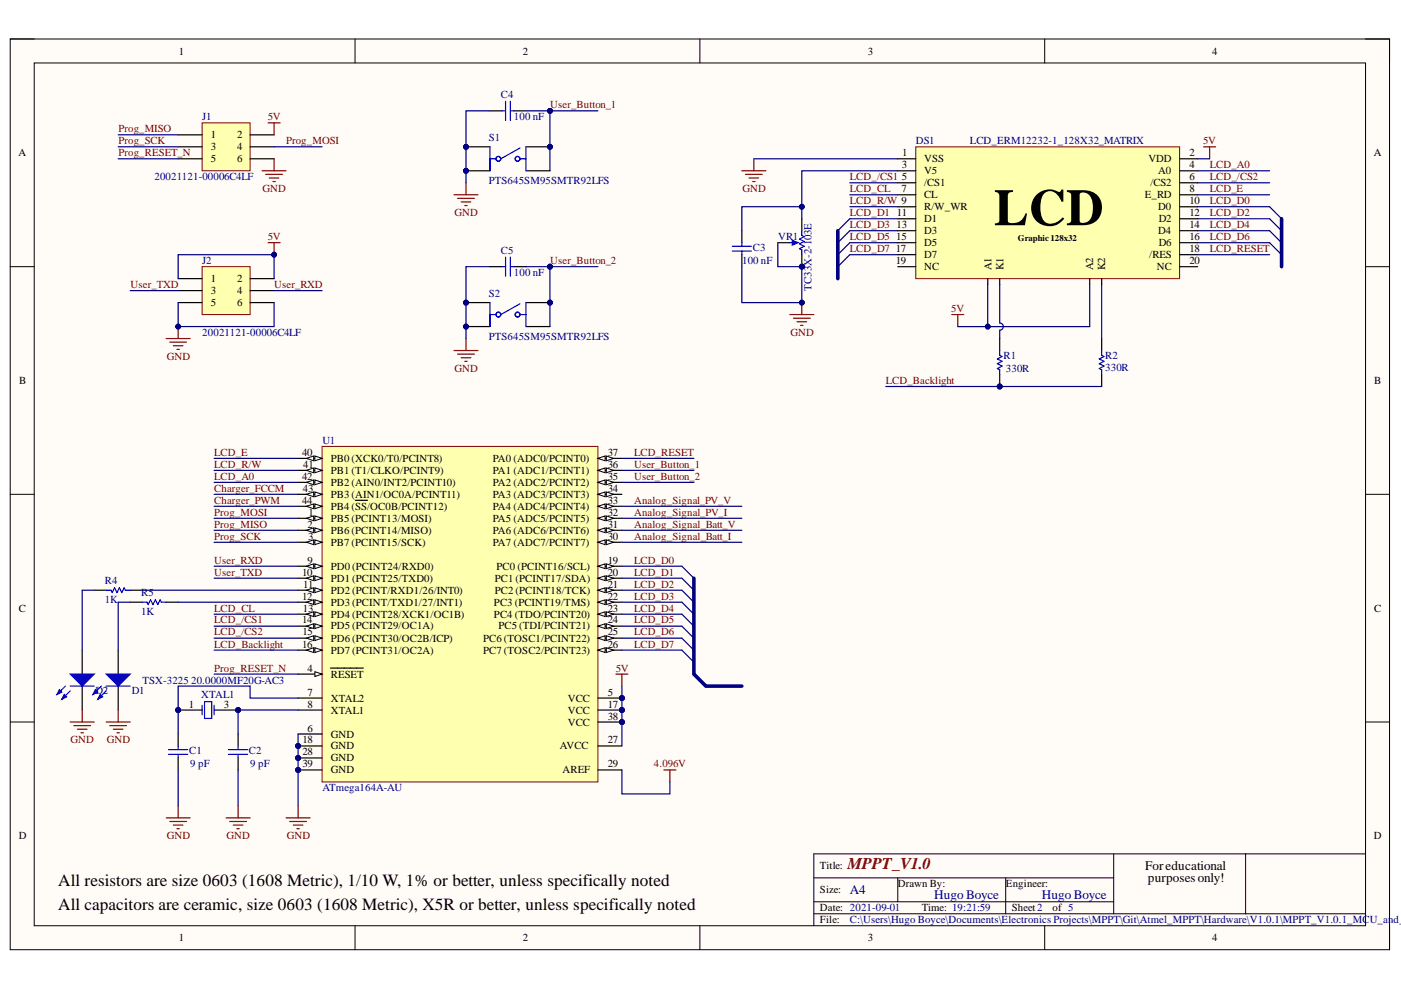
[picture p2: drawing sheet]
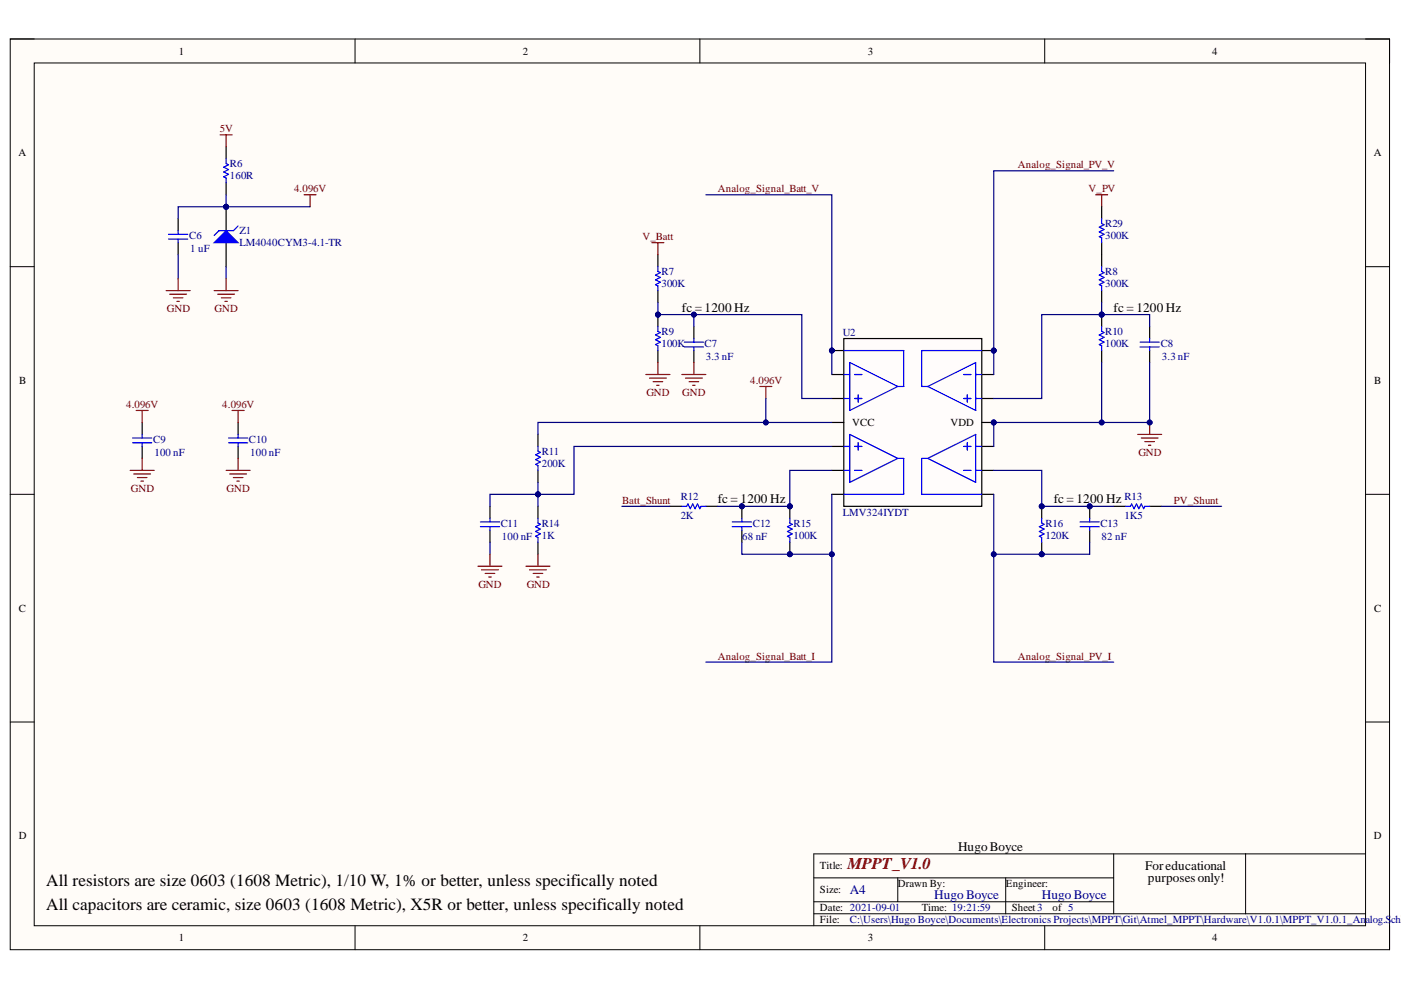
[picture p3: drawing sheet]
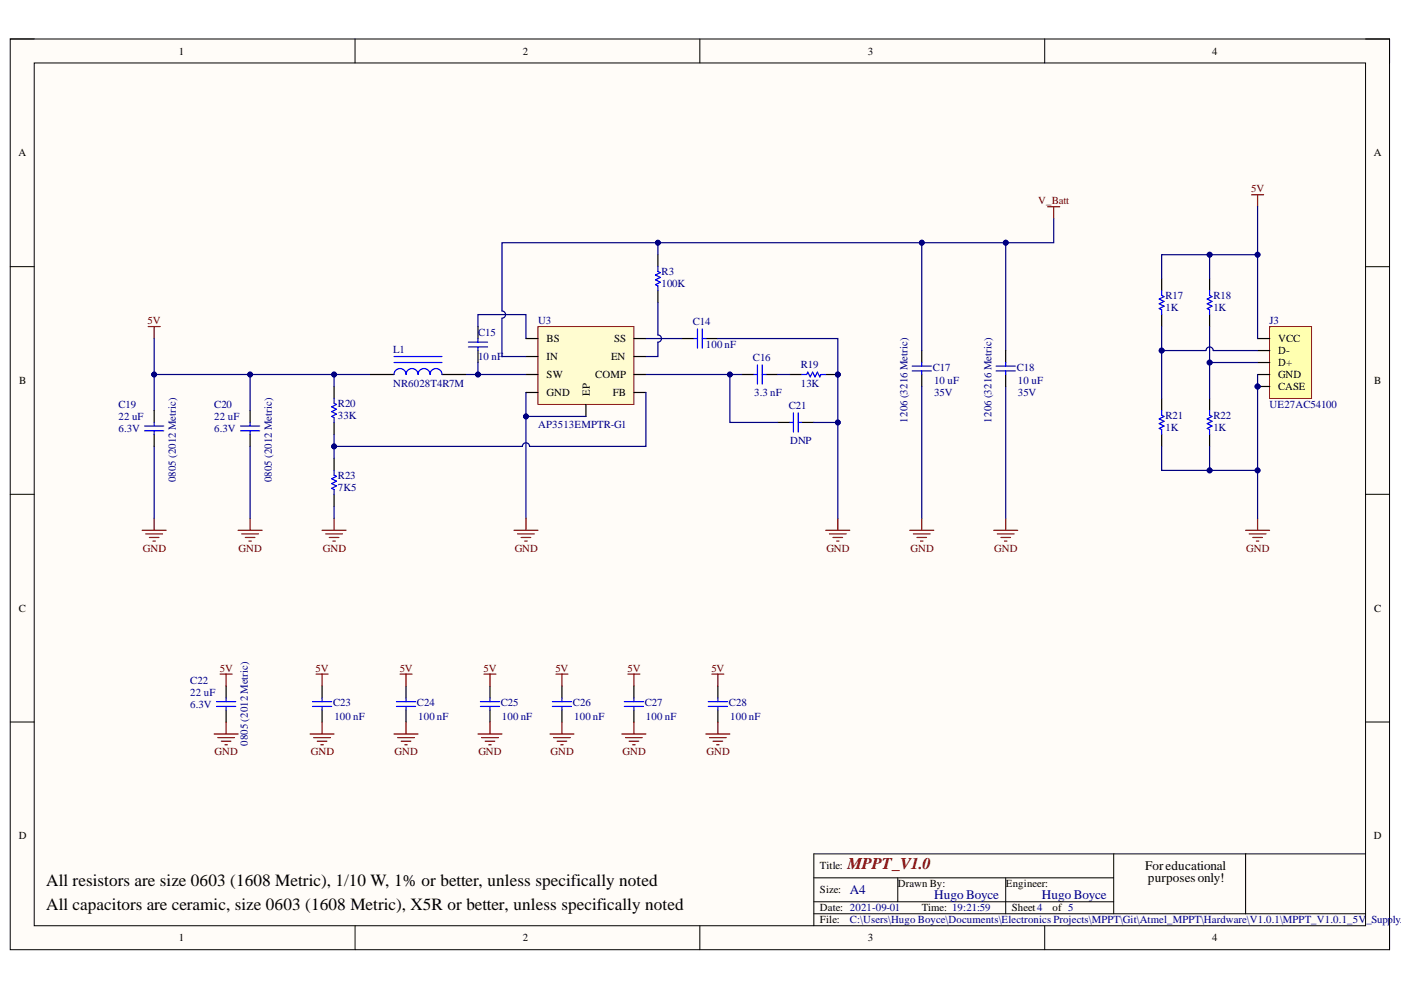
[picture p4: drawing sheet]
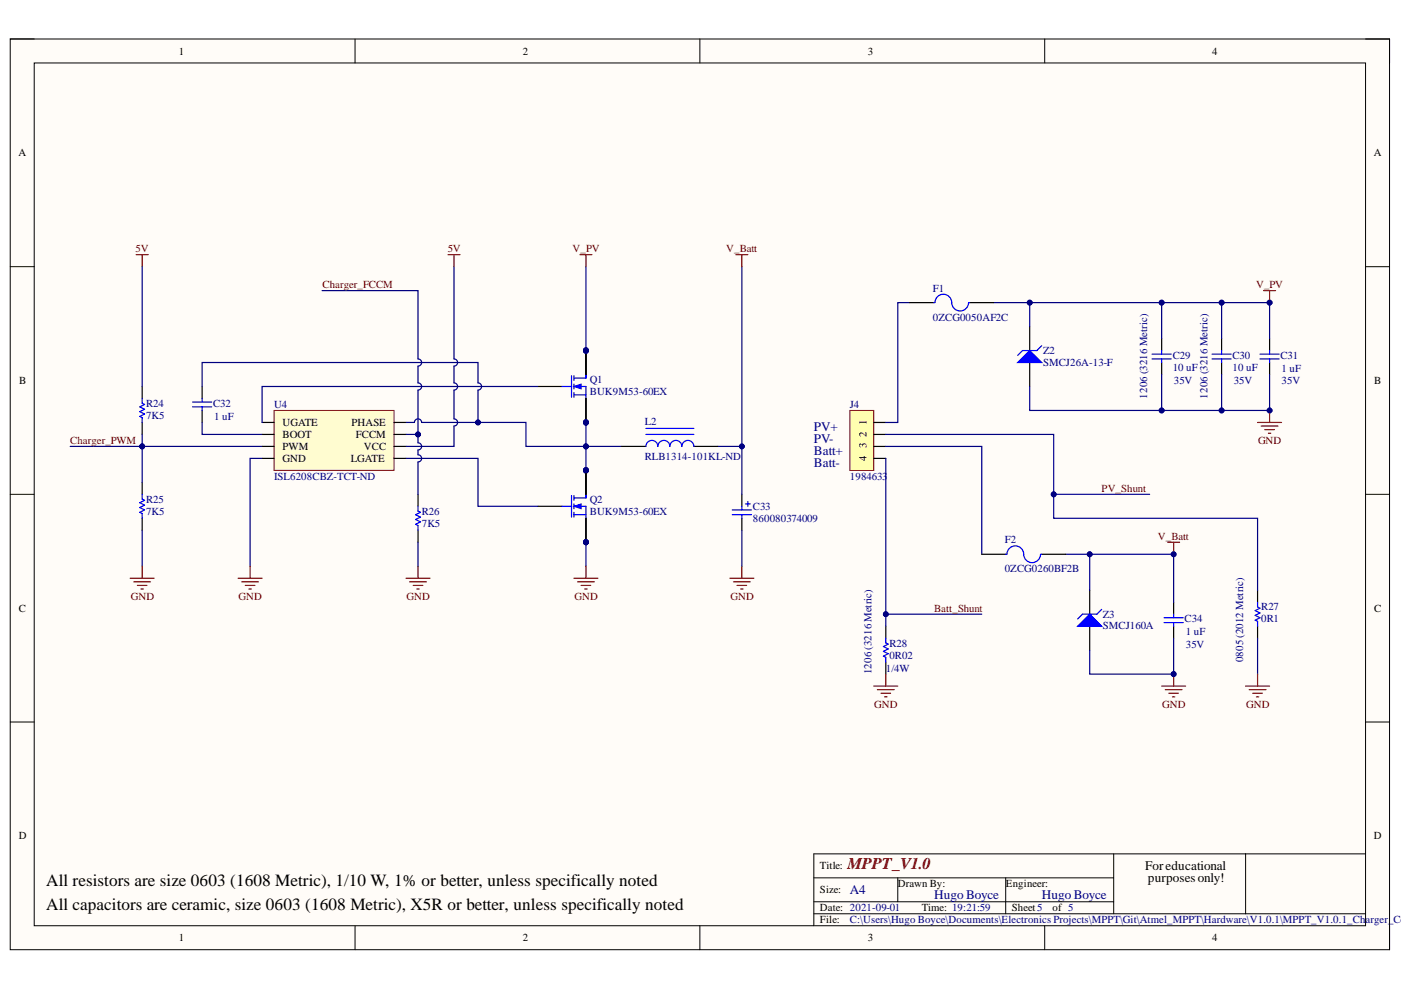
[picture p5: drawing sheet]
# Altium project MPPT_V1.0.1.PrjPcb
Dessinateur: Hugo Boyce; ProjectDrawnBy: Hugo Boyce; Title: MPPT V1.0.1
5 sheets, 92 parts. Net scope: global (net labels, ports and power ports of the same name join across sheets).
Board file: MPPT_V1.0.1.PcbDoc
Sheets:
  MPPT_V1.0.1_Main.SchDoc
  MPPT_V1.0.1_MCU_and_Display.SchDoc
  MPPT_V1.0.1_Analog.SchDoc
  MPPT_V1.0.1_5V_Supply.SchDoc
  MPPT_V1.0.1_Charger_Converter.SchDoc

## Sheet MPPT_V1.0.1_Main.SchDoc: MPPT_V1.0
size A4; DrawnBy: Hugo Boyce; Engineer: Hugo Boyce; Organization: Altium Limited; Address1: L3, 12a Rodborough Rd; Address2: Frenchs Forest; Address3: NSW; Address4: Australia 2086; SheetNumber: 1; SheetTotal: 5

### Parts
FID1  2mm  [FID_2MM]  (no BOM)
FID2  2mm  [FID_2MM]  (no BOM)
FID3  2mm  [FID_2MM]  (no BOM)
FID4  2mm  [FID_2MM]  (no BOM)
PCB  PCB  (value not drawn)

### Sub-sheets
5V_Supply = MPPT_V1.0_5V_Supply.SchDoc (file not in this document): no entries
Analog = MPPT_V1.0_Analog.SchDoc (file not in this document): no entries
Charger_Converter = MPPT_V1.0_Charger_Converter.SchDoc (file not in this document): no entries
MCU_and_Display = MPPT_V1.0_MCU_and_Display.SchDoc (file not in this document): no entries

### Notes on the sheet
- Changes to be implemented in next version:
  - Silkscreen of designator J4 and F2 untangled
  - Com and Prog header aligned and identified
  - R29 added to board
  - Connector polarities indicated on silkscreen
  - Kinked trace fixed
  - Buttons shorted

## Sheet MPPT_V1.0.1_MCU_and_Display.SchDoc: MPPT_V1.0
size A4; DrawnBy: Hugo Boyce; Engineer: Hugo Boyce; Organization: Altium Limited; Address1: L3, 12a Rodborough Rd; Address2: Frenchs Forest; Address3: NSW; Address4: Australia 2086; SheetNumber: 2; SheetTotal: 5

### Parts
C1  value 9 pF  [CAPC1608N]  (hidden comment: Cap SMD)
C2  value 9 pF  [CAPC1608N]  (hidden comment: Cap SMD)
C3  value 100 nF  [CAPC1608N]  (hidden comment: Cap SMD)
C4  value 100 nF  [CAPC1608N]  (hidden comment: Cap SMD)
C5  value 100 nF  [CAPC1608N]  (hidden comment: Cap SMD)
D1  150120RS75000  [150120RS75000]  (value not drawn)
D2  150120RS75000  [150120RS75000]  (value not drawn)
DS1  LCD_ERM12232-1_128X32_MATRIX  [LCD_ERM12232]
J1  20021121-00006C4LF  [20021121-00006]
J2  20021121-00006C4LF  [20021121-00006]
R1  value 330R  [RESC1608N]  (hidden comment: Res SMD)
R2  value 330R  [RESC1608N]  (hidden comment: Res SMD)
R4  value 1K  [RESC1608N]  (hidden comment: Res SMD)
R5  value 1K  [RESC1608N]  (hidden comment: Res SMD)
S1  PTS645SM95SMTR92LFS  [PTS645SM95SMTR92LFS]
S2  PTS645SM95SMTR92LFS  [PTS645SM95SMTR92LFS]
U1  ATmega164A-AU  [44A_N]
VR1  TC33X-2-103E  [TC33_BOURNS]
XTAL1  TSX-3225 20.0000MF20G-AC3  [EPSON_TSX-3225]

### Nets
4.096V: U1.29(AREF)
5V: DS1.2(VDD) DS1.21(A1) DS1.23(A2) J1.2 J2.1 J2.2 U1.5(VCC) U1.17(VCC) U1.27(AVCC) U1.38(VCC)
GND: C1.1 C2.1 C3.1 C4.2 C5.2 D1.1(K) D2.1(K) DS1.1(VSS) J1.6 J2.5 J2.6 S1.1 S1.3 S2.1 S2.3 U1.6(GND) U1.18(GND) U1.28(GND) U1.39(GND) VR1.1(CCW) VR1.2(WIPER)
Analog_Signal_Batt_I: U1.30(PA7_(ADC7/PCINT7))
Analog_Signal_Batt_V: U1.31(PA6_(ADC6/PCINT6))
Analog_Signal_PV_I: U1.32(PA5_(ADC5/PCINT5))
Analog_Signal_PV_V: U1.33(PA4_(ADC4/PCINT4))
Charger_FCCM: U1.43(PB3_(AIN1/OC0A/PCINT11))
Charger_PWM: U1.44(PB4_(~{SS}/OC0B/PCINT12))
LCD_/CS1: DS1.5(/CS1) U1.14(PD5_(PCINT29/OC1A))
LCD_/CS2: DS1.6(/CS2) U1.15(PD6_(PCINT30/OC2B/ICP))
LCD_A0: DS1.4(A0) U1.42(PB2_(AIN0/INT2/PCINT10))
LCD_Backlight: R1.1 R2.1 U1.16(PD7_(PCINT31/OC2A))
LCD_CL: DS1.7(CL) U1.13(PD4_(PCINT28/XCK1/OC1B))
LCD_D0: DS1.10(D0) U1.19(PC0_(PCINT16/SCL))
LCD_D1: DS1.11(D1) U1.20(PC1_(PCINT17/SDA))
LCD_D2: DS1.12(D2) U1.21(PC2_(PCINT18/TCK))
LCD_D3: DS1.13(D3) U1.22(PC3_(PCINT19/TMS))
LCD_D4: DS1.14(D4) U1.23(PC4_(TDO/PCINT20))
LCD_D5: DS1.15(D5) U1.24(PC5_(TDI/PCINT21))
LCD_D6: DS1.16(D6) U1.25(PC6_(TOSC1/PCINT22))
LCD_D7: DS1.17(D7) U1.26(PC7_(TOSC2/PCINT23))
LCD_E: DS1.8(E_RD) U1.40(PB0_(XCK0/T0/PCINT8))
LCD_R/W: DS1.9(R/W_WR) U1.41(PB1_(T1/CLKO/PCINT9))
LCD_RESET: DS1.18(/RES) U1.37(PA0_(ADC0/PCINT0))
Prog_MISO: J1.1 U1.2(PB6_(PCINT14/MISO))
Prog_MOSI: J1.4 U1.1(PB5_(PCINT13/MOSI))
Prog_RESET_N: J1.5 U1.4(~{RESET})
Prog_SCK: J1.3 U1.3(PB7_(PCINT15/SCK))
User_Button_1: C4.1 S1.2 S1.4 U1.36(PA1_(ADC1/PCINT1))
User_Button_2: C5.1 S2.2 S2.4 U1.35(PA2_(ADC2/PCINT2))
User_RXD: J2.4 U1.9(PD0_(PCINT24/RXD0))
User_TXD: J2.3 U1.10(PD1_(PCINT25/TXD0))
NetC1_2: C1.2 U1.7(XTAL2) XTAL1.1(OSC1)
NetC2_2: C2.2 U1.8(XTAL1) XTAL1.3(OSC2)
NetC3_2: C3.2 DS1.3(V5) VR1.3(CW)
NetD1_2: D1.2(A) R5.2
NetD2_2: D2.2(A) R4.2
NetDS1_22: DS1.22(K1) R1.2
NetDS1_24: DS1.24(K2) R2.2
NetR4_1: R4.1 U1.11(PD2_(PCINT/RXD1/26/INT0))
NetR5_1: R5.1 U1.12(PD3_(PCINT/TXD1/27/INT1))

Not connected (* = marked no-connect by the designer): DS1 19(NC) 20(NC); U1 34(PA3_(ADC3/PCINT3))

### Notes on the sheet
- All resistors are size 0603 (1608 Metric), 1/10 W, 1% or better, unless specifically noted
- All capacitors are ceramic, size 0603 (1608 Metric), X5R or better, unless specifically noted

## Sheet MPPT_V1.0.1_Analog.SchDoc: MPPT_V1.0
size A4; DrawnBy: Hugo Boyce; Engineer: Hugo Boyce; Organization: Altium Limited; Address1: L3, 12a Rodborough Rd; Address2: Frenchs Forest; Address3: NSW; Address4: Australia 2086; SheetNumber: 3; SheetTotal: 5

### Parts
C6  value 1 uF  [CAPC1608N]  (hidden comment: Cap SMD)
C7  value 3.3 nF  [CAPC1608N]  (hidden comment: Cap SMD)
C8  value 3.3 nF  [CAPC1608N]  (hidden comment: Cap SMD)
C9  value 100 nF  [CAPC1608N]  (hidden comment: Cap SMD)
C10  value 100 nF  [CAPC1608N]  (hidden comment: Cap SMD)
C11  value 100 nF  [CAPC1608N]  (hidden comment: Cap SMD)
C12  value 68 nF  [CAPC1608N]  (hidden comment: Cap SMD)
C13  value 82 nF  [CAPC1608N]  (hidden comment: Cap SMD)
R6  value 160R  [RESC1608N]  (hidden comment: Res SMD)
R7  value 300K  [RESC1608N]  (hidden comment: Res SMD)
R8  value 300K  [RESC1608N]  (hidden comment: Res SMD)
R9  value 100K  [RESC1608N]  (hidden comment: Res SMD)
R10  value 100K  [RESC1608N]  (hidden comment: Res SMD)
R11  value 200K  [RESC1608N]  (hidden comment: Res SMD)
R12  value 2K  [RESC1608N]  (hidden comment: Res SMD)
R13  value 1K5  [RESC1608N]  (hidden comment: Res SMD)
R14  value 1K  [RESC1608N]  (hidden comment: Res SMD)
R15  value 100K  [RESC1608N]  (hidden comment: Res SMD)
R16  value 120K  [RESC1608N]  (hidden comment: Res SMD)
R29  value 300K  [RESC1608N]  (hidden comment: Res SMD)
U2  LMV324IYDT  [LMV324IYDT]
Z1  LM4040CYM3-4.1-TR  [LM4040C]

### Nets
4.096V: C6.2 C9.2 C10.2 R6.1 R11.2 U2.4(VCC) Z1.1(K)
5V: R6.2
GND: C6.1 C7.1 C8.1 C9.1 C10.1 C11.1 R9.1 R10.1 R14.1 U2.10(IN+_3) U2.11(VDD) Z1.2(A)
V_Batt: R7.2
V_PV: R29.2
Analog_Signal_Batt_I: C12.1 R15.1 U2.7(OUT_2)
Analog_Signal_Batt_V: U2.1(OUT1) U2.2(IN-_1)
Analog_Signal_PV_I: C13.1 R16.1 U2.8(OUT_3)
Analog_Signal_PV_V: U2.13(IN-_4) U2.14(OUT_4)
Batt_Shunt: R12.1
PV_Shunt: R13.2
NetC7_2: C7.2 R7.1 R9.2 U2.3(IN+_1)
NetC8_2: C8.2 R8.1 R10.2 U2.12(IN+_4)
NetC11_2: C11.2 R11.1 R14.2 U2.5(IN-_2)
NetC12_2: C12.2 R12.2 R15.2 U2.6(IN+_2)
NetC13_2: C13.2 R13.1 R16.2 U2.9(IN-_3)
NetR8_2: R8.2 R29.1

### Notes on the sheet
- fc = 1200 Hz
- (near R13) fc = 1200 Hz
- All resistors are size 0603 (1608 Metric), 1/10 W, 1% or better, unless specifically noted
- All capacitors are ceramic, size 0603 (1608 Metric), X5R or better, unless specifically noted

## Sheet MPPT_V1.0.1_5V_Supply.SchDoc: MPPT_V1.0
size A4; DrawnBy: Hugo Boyce; Engineer: Hugo Boyce; Organization: Altium Limited; Address1: L3, 12a Rodborough Rd; Address2: Frenchs Forest; Address3: NSW; Address4: Australia 2086; SheetNumber: 4; SheetTotal: 5

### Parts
C14  value 100 nF  [CAPC1608N]  (hidden comment: Cap SMD)
C15  value 10 nF  [CAPC1608N]  (hidden comment: 1608)
C16  value 3.3 nF  [CAPC1608N]  (hidden comment: Cap SMD)
C17  value 10 uF  Size: 1206 (3216 Metric)  Voltage Rating: 35V  [CAPC3216N]  (hidden comment: Cap SMD)
C18  value 10 uF  Size: 1206 (3216 Metric)  Voltage Rating: 35V  [CAPC3216N]  (hidden comment: Cap SMD)
C19  value 22 uF  Size: 0805 (2012 Metric)  Voltage Rating: 6.3V  [CAPC2012N]  (hidden comment: JMK212BBJ226MGHT)
C20  value 22 uF  Size: 0805 (2012 Metric)  Voltage Rating: 6.3V  [CAPC2012N]  (hidden comment: JMK212BBJ226MGHT)
C21  value DNP  [CAPC1608N]  (hidden comment: Cap SMD)
C22  value 22 uF  Size: 0805 (2012 Metric)  Voltage Rating: 6.3V  [CAPC2012N]  (hidden comment: JMK212BBJ226MGHT)
C23  value 100 nF  [CAPC1608N]  (hidden comment: Cap SMD)
C24  value 100 nF  [CAPC1608N]  (hidden comment: Cap SMD)
C25  value 100 nF  [CAPC1608N]  (hidden comment: Cap SMD)
C26  value 100 nF  [CAPC1608N]  (hidden comment: Cap SMD)
C27  value 100 nF  [CAPC1608N]  (hidden comment: Cap SMD)
C28  value 100 nF  [CAPC1608N]  (hidden comment: Cap SMD)
J3  UE27AC54100  [UE27AC5410]
L1  NR6028T4R7M  [NR6028]
R3  value 100K  [RESC1608N]  (hidden comment: Res SMD)
R17  value 1K  [RESC1608N]  (hidden comment: Res SMD)
R18  value 1K  [RESC1608N]  (hidden comment: Res SMD)
R19  value 13K  [RESC1608N]  (hidden comment: Res SMD)
R20  value 33K  [RESC1608N]  (hidden comment: Res SMD)
R21  value 1K  [RESC1608N]  (hidden comment: Res SMD)
R22  value 1K  [RESC1608N]  (hidden comment: Res SMD)
R23  value 7K5  [RESC1608N]  (hidden comment: Res SMD)
U3  AP3513EMPTR-G1  [AP3513E]

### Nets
5V: C19.2 C20.2 C22.2 C23.2 C24.2 C25.2 C26.2 C27.2 C28.2 J3.1(VCC) L1.1 R17.2 R18.2 R20.2
GND: C14.2 C17.1 C18.1 C19.1 C20.1 C21.2 C22.1 C23.1 C24.1 C25.1 C26.1 C27.1 C28.1 J3.4(GND) J3.5(CASE) R19.2 R21.1 R22.1 R23.1 U3.4(GND) U3.9(EP)
V_Batt: C17.2 C18.2 R3.2 U3.2(IN)
NetC14_1: C14.1 U3.8(SS)
NetC15_1: C15.1 L1.2 U3.3(SW)
NetC15_2: C15.2 U3.1(BS)
NetC16_1: C16.1 C21.1 U3.6(COMP)
NetC16_2: C16.2 R19.1
NetJ3_2: J3.2(D-) R17.1 R21.2
NetJ3_3: J3.3(D+) R18.1 R22.2
NetR3_1: R3.1 U3.7(EN)
NetR20_1: R20.1 R23.2 U3.5(FB)

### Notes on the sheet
- All resistors are size 0603 (1608 Metric), 1/10 W, 1% or better, unless specifically noted
- All capacitors are ceramic, size 0603 (1608 Metric), X5R or better, unless specifically noted

## Sheet MPPT_V1.0.1_Charger_Converter.SchDoc: MPPT_V1.0
size A4; DrawnBy: Hugo Boyce; Engineer: Hugo Boyce; Organization: Altium Limited; Address1: L3, 12a Rodborough Rd; Address2: Frenchs Forest; Address3: NSW; Address4: Australia 2086; SheetNumber: 5; SheetTotal: 5

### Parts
C29  value 10 uF  Size: 1206 (3216 Metric)  Voltage rating: 35V  [CAPC3216N]  (hidden comment: Cap SMD)
C30  value 10 uF  Size: 1206 (3216 Metric)  Voltage rating: 35V  [CAPC3216N]  (hidden comment: Cap SMD)
C31  value 1 uF  Voltage Rating: 35V  [CAPC1608N]  (hidden comment: Cap SMD)
C32  value 1 uF  [CAPC1608N]  (hidden comment: Cap SMD)
C33  860080374009  [860080374009]
C34  value 1 uF  Voltage Rating: 35V  [CAPC1608N]  (hidden comment: Cap SMD)
F1  0ZCG0050AF2C  [OZCG0_BEL_FUSE]
F2  0ZCG0260BF2B  [OZCG0_BEL_FUSE]
J4  1984633  [1984633]
L2  Supplier Part Number 1: RLB1314-101KL-ND  [BOURNS_RLB1314]  (hidden comment: RLB1314-101KL)
Q1  BUK9M53-60EX  [BUK9M53-60E]
Q2  BUK9M53-60EX  [BUK9M53-60E]
R24  value 7K5  [RESC1608N]  (hidden comment: Res SMD)
R25  value 7K5  [RESC1608N]  (hidden comment: Res SMD)
R26  value 7K5  [RESC1608N]  (hidden comment: Res SMD)
R27  value 0R1  Size: 0805 (2012 Metric)  [RESC2012N]  (hidden comment: Res SMD)
R28  value 0R02  Size: 1206 (3216 Metric)  Power Rating: 1/4W  [RESC3216N]  (hidden comment: Res SMD)
U4  Supplier Part Number 1: ISL6208CBZ-TCT-ND  [ISL6208CBZ-T]  (hidden comment: ISL6208CBZ-T)
Z2  SMCJ26A-13-F  [SMCJxxx]
Z3  SMCJ160A  [SMCJxxx]

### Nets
5V: R24.2 U4.6(VCC)
GND: C29.2 C30.2 C31.1 C33.1 C34.1 Q2.1(S) Q2.2(S) Q2.3(S) R25.1 R26.1 R27.2 R28.1 U4.4(GND) Z2.2(A) Z3.2(A)
V_Batt: C33.2 C34.2 F2.2 L2.2 Z3.1(K)
V_PV: C29.1 C30.1 C31.2 F1.2 Q1.5(D) Q1.6(D) Q1.7(D) Q1.8(D) Z2.1(K)
Batt_Shunt: J4.4 R28.2
Charger_FCCM: R26.2 U4.7(FCCM)
Charger_PWM: R24.1 R25.2 U4.3(PWM)
PV_Shunt: J4.2 R27.1
NetC32_1: C32.1 U4.2(BOOT)
NetC32_2: C32.2 L2.1 Q1.1(S) Q1.2(S) Q1.3(S) Q2.5(D) Q2.6(D) Q2.7(D) Q2.8(D) U4.8(PHASE)
NetF1_1: F1.1 J4.1
NetF2_1: F2.1 J4.3
NetQ1_4: Q1.4(G) U4.1(UGATE)
NetQ2_4: Q2.4(G) U4.5(LGATE)

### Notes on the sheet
- (near J4) PV+
- (near J4) PV-
- (near J4) Batt+
- (near J4) Batt-
- All resistors are size 0603 (1608 Metric), 1/10 W, 1% or better, unless specifically noted
- All capacitors are ceramic, size 0603 (1608 Metric), X5R or better, unless specifically noted

## Nets that join several sheets
4.096V: MPPT_V1.0.1_MCU_and_Display (U1.29), MPPT_V1.0.1_Analog (7 pins)
5V: MPPT_V1.0.1_MCU_and_Display (10 pins), MPPT_V1.0.1_Analog (R6.2), MPPT_V1.0.1_5V_Supply (14 pins), MPPT_V1.0.1_Charger_Converter (R24.2 U4.6)
GND: MPPT_V1.0.1_MCU_and_Display (21 pins), MPPT_V1.0.1_Analog (12 pins), MPPT_V1.0.1_5V_Supply (21 pins), MPPT_V1.0.1_Charger_Converter (15 pins)
V_Batt: MPPT_V1.0.1_Analog (R7.2), MPPT_V1.0.1_5V_Supply (C17.2 C18.2 R3.2 U3.2), MPPT_V1.0.1_Charger_Converter (5 pins)
V_PV: MPPT_V1.0.1_Analog (R29.2), MPPT_V1.0.1_Charger_Converter (9 pins)
Analog_Signal_Batt_I: MPPT_V1.0.1_MCU_and_Display (U1.30), MPPT_V1.0.1_Analog (C12.1 R15.1 U2.7)
Analog_Signal_Batt_V: MPPT_V1.0.1_MCU_and_Display (U1.31), MPPT_V1.0.1_Analog (U2.1 U2.2)
Analog_Signal_PV_I: MPPT_V1.0.1_MCU_and_Display (U1.32), MPPT_V1.0.1_Analog (C13.1 R16.1 U2.8)
Analog_Signal_PV_V: MPPT_V1.0.1_MCU_and_Display (U1.33), MPPT_V1.0.1_Analog (U2.13 U2.14)
Batt_Shunt: MPPT_V1.0.1_Analog (R12.1), MPPT_V1.0.1_Charger_Converter (J4.4 R28.2)
Charger_FCCM: MPPT_V1.0.1_MCU_and_Display (U1.43), MPPT_V1.0.1_Charger_Converter (R26.2 U4.7)
Charger_PWM: MPPT_V1.0.1_MCU_and_Display (U1.44), MPPT_V1.0.1_Charger_Converter (R24.1 R25.2 U4.3)
PV_Shunt: MPPT_V1.0.1_Analog (R13.2), MPPT_V1.0.1_Charger_Converter (J4.2 R27.1)
